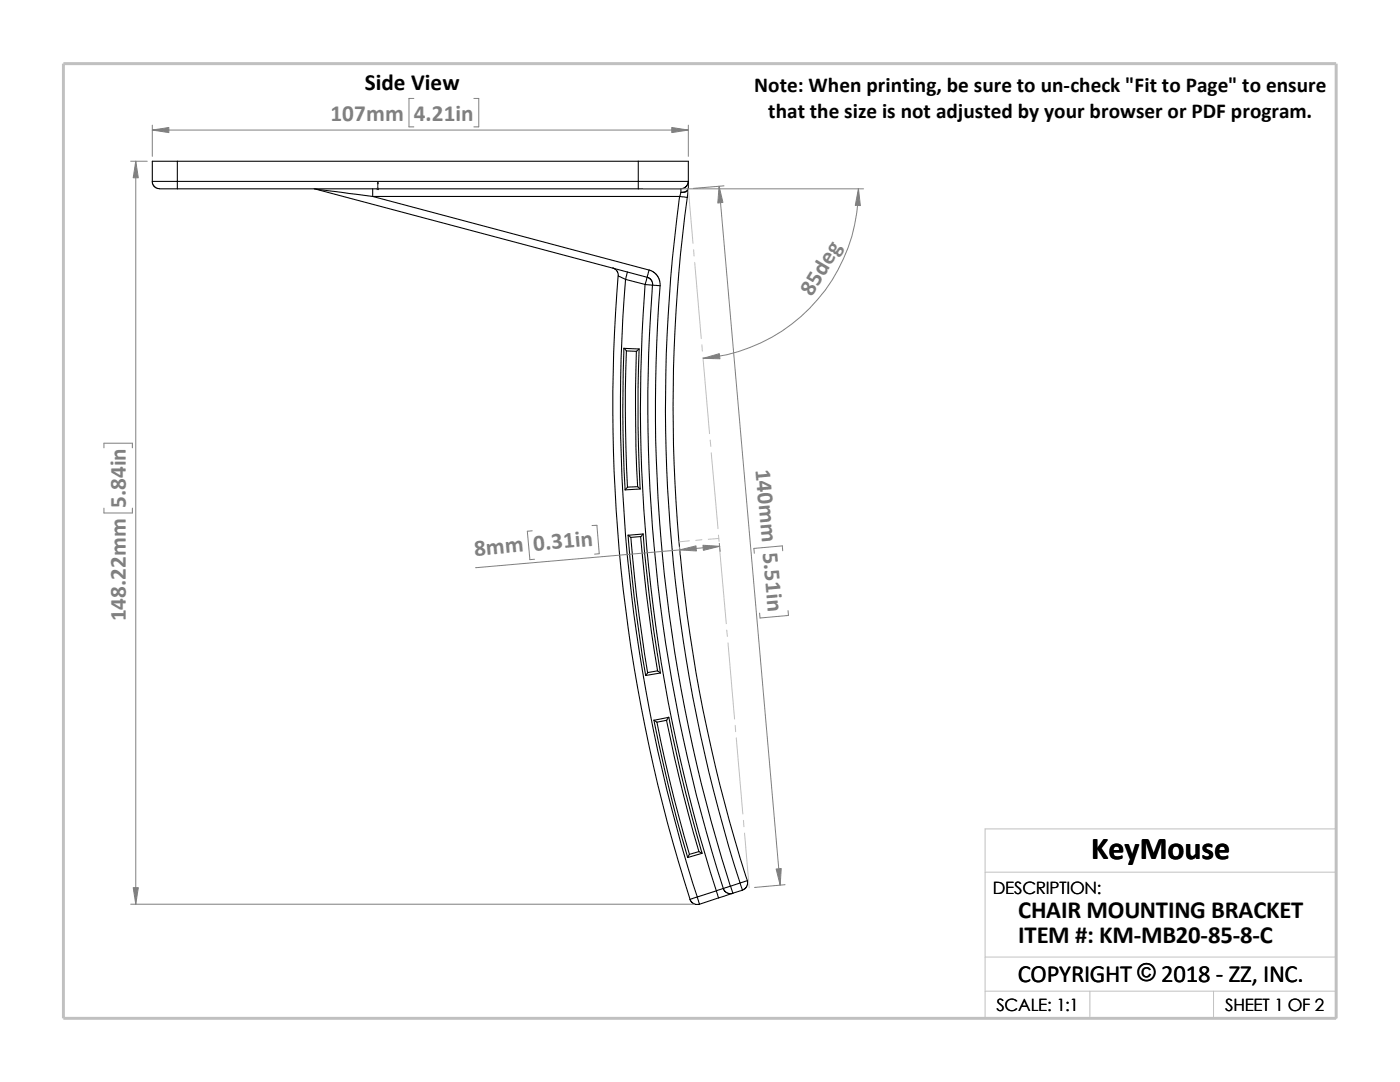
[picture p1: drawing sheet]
<svg xmlns="http://www.w3.org/2000/svg" width="279mm" height="216mm" viewBox="0 0 279 216" stroke-linecap="round" stroke-linejoin="round" font-family="sans-serif">
<g fill="none" stroke="#c0c0c0" stroke-width=".2">
<path d="M137.4 37.7l.9 10.9M138.4 49.8l.1 1.3M138.6 52.4l1.4 15.2M140.1 68.8l.1 1.3M140.3 71.3l1.3 15.2M141.7 87.8l.2 1.3M141.9 90.3l1.4 15.2M137.6 107.9l-2.1 .2M140.1 107.7l-1.2 .1M143.4 106.8l.1 1.2M143.5 107.4l-2.1 .2M143.6 109.3l1.3 15.2"/>
<path d="M145 125.7l.2 1.3M145.3 128.3l1.3 15.2M146.7 144.7l.1 1.3M146.9 147.2l1.4 15.2M148.4 163.7l.1 1.3M148.6 166.2l.9 11M196.6 174h70.1M196.6 191h70.1M196.6 197.8h70.1M217.5 197.8v5.4M242.2 197.8v5.4M26.8 203.2h239.9v-37.8h-70.1v37.8"/>
</g>
<path d="M12.7 12.7h254v190.5h-254z" fill="none" stroke="#c0c0c0" stroke-width=".59"/>
<g fill="none" stroke="#000" stroke-width=".21">
<path d="M30.4 36.2h5M30.4 36.2v.3l.3 .6 .8 .5 3.9 .1M35.4 36.2v1.5M35.4 32.2h-5v4M35.4 32.2v4M35.4 36.2h92M35.4 32.2h92M35.4 37.7h92M62.7 37.7l.4 .1M63.1 37.8l11.3 1.4M63.1 37.8l66.1 17.5M74.4 39.2h61.3"/>
<path d="M74.4 39.2l55.1 14.7M74.4 37.7v1.5M127.4 37.7h8.5M127.4 32.2v4M127.4 36.2v1.5M127.4 36.2h10M127.4 32.2h10v4M135.6 39.2a311.5 311.5 0 0 0 12.1 137M135.7 39.2l1.5 .2M135.9 37.7v.7M135.9 38.4l-.2 .8M137.2 39.4a308.6 308.6 0 0 0 11.9 136.3"/>
<path d="M137.4 36.2l-.4 .9-.4 .4-.7 .2M137.4 37.6a1.34 1.34 0 0 1-1.5 .8M137.4 37.8a1.3 1.3 0 0 1-1.5 .6M137.4 37.8l-.2 1.6M137.4 36.2v1.4M137.4 37.6v.2M122.3 53.5l.3 .1 .5 .4 .3 1.1 1.4 .7M123.4 55a320.9 320.9 0 0 0 14.3 124.5M124.8 55.8l4 1M124.8 55.8a319.4 319.4 0 0 0 14.3 123.1M125.2 54.3l-.4 1.5M128.7 56.7a317.2 317.2 0 0 0 14.3 121.1"/>
<path d="M128.8 56.8l1.5 .1M129.2 55.3l.8 .5 .3 1.1M129.2 55.3l-.4 1.5M129.5 53.9l.9 .4 .8 .8 .5 .9v1M129.5 53.9l-.3 1.4M130.2 56.9a314.4 314.4 0 0 0 14.2 120.4M130.3 56.9l1.4 .1M131.7 57a314.4 314.4 0 0 0 14.1 119.8M124.5 69.5a304.5 304.5 0 0 0 .3 28.2M125 70l-.2 11.8 .4 15.4M127 70.1l-.2 11.4 .1 7.8 .4 7.8M127.6 69.6l-3.1-.1 .5 .5"/>
<path d="M127.6 69.6l-.6 .5-2-.1M127.6 69.6a291.6 291.6 0 0 0 .2 27.9M127.3 97.1l.5 .5-3 .1M127.3 97.1l-2.1 .1-.4 .5M125.3 106.8a298.2 298.2 0 0 0 3.6 28M125.9 107.2l1.1 11.7 2.2 15.3M127.8 107.1l1.2 11.3 1 7.7 1.2 7.8M128.4 106.6l-.5 .5-2 .1M128.4 106.6l-3.1 .2 .6 .4M128.4 106.6a321.5 321.5 0 0 0 3.4 27.7M131.2 133.9l.6 .4-2.9 .5M131.2 133.9l-1.9 .3-.4 .6"/>
<path d="M130.5 143.7a302.8 302.8 0 0 0 6.7 27.4M131.1 144.1l1.6 7.7 1.8 7.6 3.1 11M133 143.7l3.4 14.9 3.1 11.3M133.5 143.1l-3 .6 .6 .4M133.5 143.1l-.4 .6-2 .4M133.5 143.1a298.8 298.8 0 0 0 6.6 27.1M137.7 179.5l.2 .4 .4 .4 .5 .2 .8-.1M139.1 179l-1.4 .5M139.1 179l.5 1.4M139.5 169.9l.6 .4-2.9 .8M139.5 169.9l-1.9 .6-.4 .6M143 177.8l.4 1.4"/>
<path d="M143 177.8l-3.9 1.2M143.4 179.2l-3.8 1.2M144.4 177.3l.2 .5 .6 .4h1.1M144.4 177.3l-1.4 .5M145.8 176.8l.5 1.4M145.8 176.8l-1.4 .5M146.3 178.2l-2.9 1M147.7 176.2l-1.9 .6M147.7 176.2l1.4-.5 .1 .2v.6l-.2 .5-.8 .6M147.7 176.2l.5 1.4M148.2 177.6l-1.9 .6"/>
</g>
<path d="M75.4 36.3l.1 .4h-.2z" fill="#00f" stroke="#00f" stroke-width=".2"/>
<path d="M75.3 37.7h.3M75.3 37.5l.3 .3M75.4 37.7h.1M75.4 36.3v1.5M75.5 37.5l-.3 .3" fill="none" stroke="#00f" stroke-width=".2"/>
<g fill="none" stroke="#808080" stroke-width=".2">
<path d="M82.6 19.6h-1v5.7h1M94.6 19.6h.9v5.7h-.9M26.1 32.2h3.3M27.1 32.2v148.2M30.4 26h107M30.4 25v6.2M128.4 37.7h43.9M137.4 25v6.2M143.5 37.2l12.2 139.4M144.5 37.1l-6.1 .5M171.3 37.7a33.9 33.9 0 0 1-31 33.8M20.7 89.4v-1h5.7v1"/>
<path d="M20.7 101.4v1h5.7v-1M106.2 105.9l-1 .1 .5 5.7 1-.1M118.2 104.9l.9-.1 .5 5.7-.9 .1M135.6 109.1l.1 1.6M143.6 108.4l.1 1.6M143.6 109l-48.7 4.3M156.2 109.9l-.1-1-5.6 .5v1M157.3 121.8l.1 1-5.7 .5-.1-1M156.7 176.5l-6.1 .6M26.1 180.4h112.5"/>
</g>
<g fill="#808080" stroke="#808080" stroke-width=".2">
<path d="M143.5 37.2l.8 3.2-1 .1z"/>
<path d="M154.9 173.4l1-.1-.2 3.3z"/>
<path d="M140.3 108.8l3.3 .2-3.2 .8z"/>
<path d="M135.6 109.7l3.3-.8 .1 1z"/>
<path d="M140.3 71.5l3.3-.9 .1 1z"/>
<path d="M171.3 37.7l.4 3.3h-1z"/>
<path d="M30.4 26l3.3-.6v1.1z"/>
<path d="M134.1 25.4l3.3 .6-3.3 .5z"/>
<path d="M27.1 32.2l.5 3.3h-1z"/>
<path d="M26.6 177.1h1l-.5 3.3z"/>
</g>
<text font-size="6.4" x="217.8" y="171.4">KeyMouse</text>
<g font-size="4.9">
<text x="203.2" y="183.2">CHAIR MOUNTING BRACKET</text>
<text x="203.2" y="188.1">ITEM #: KM-MB20-85-8-C</text>
<text x="203.1" y="195.9">COPYRIGHT © 2018 - ZZ, INC.</text>
<text x="227" y="195.8">©</text>
</g>
<text font-size="4.6" x="72.8" y="18">Side View</text>
<g font-size="4.6" fill="#808080">
<text x="66" y="24.1">107mm</text>
<text x="82.6" y="24.1">4.21in</text>
<text x="162" y="59.3" transform="rotate(-59 162 59.3)">85deg</text>
<text x="150.8" y="93.7" transform="rotate(85 150.8 93.7)">140mm 5.51in</text>
<text x="25.1" y="101.4" transform="rotate(-90 25.1 101.4)">5.84in</text>
<text x="94.7" y="111" transform="rotate(-5 94.7 111)">8mm 0.31in</text>
<text x="25.1" y="124" transform="rotate(-90 25.1 124)">148.22mm</text>
</g>
<g font-size="4.2">
<text x="150.5" y="18.4">Note: When printing, be sure to un-check &quot;Fit to Page&quot; to ensure</text>
<text x="153.3" y="23.6">that the size is not adjusted by your browser or PDF program.</text>
</g>
<g font-size="3.4">
<text x="198.2" y="178.5">DESCRIPTION:</text>
<text x="198.8" y="201.7">SCALE: 1:1</text>
<text x="244.5" y="201.7">SHEET 1 OF 2</text>
</g>
</svg>
